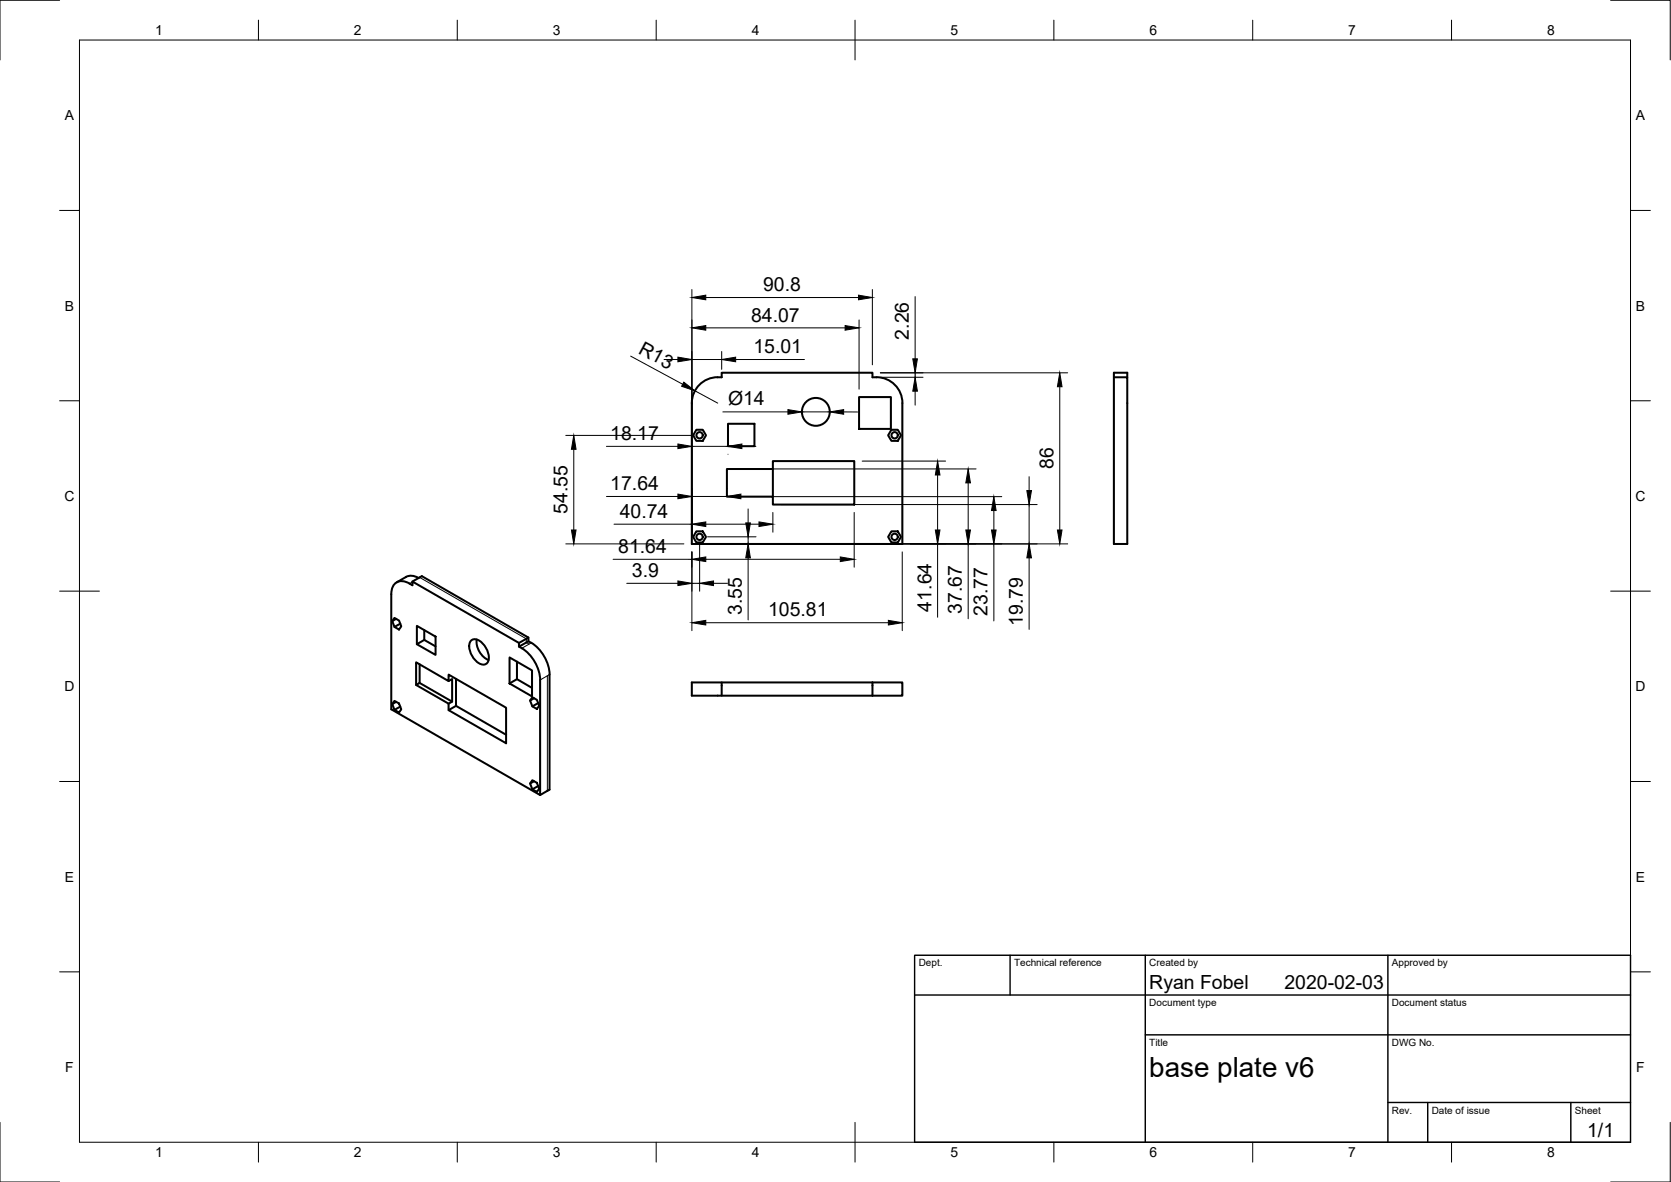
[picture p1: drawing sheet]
<svg xmlns="http://www.w3.org/2000/svg" width="420mm" height="297mm" viewBox="0 0 420 297" stroke-linecap="round" stroke-linejoin="round" font-family="sans-serif">
<!-- layer: Visible -->
<g fill="none" stroke="#000" stroke-width=".51">
<path d="M216 99.8h8v8h-8zM280.1 94.8h3.3v41.9h-3.3v-43h3.3v1.1M175.1 108h1.6l.8 1.4-.8 1.4h-1.6l-.8-1.4zM182.8 117.9h11.5v-2h20.5v10.9h-20.5v-2h-11.5zM183 106.5h6.7v5.6h-6.7zM194.3 117.9v6.9M224.1 108h1.6l.8 1.4-.8 1.4h-1.6l-.8-1.4zM226.9 101.3a6.6 6.6 0 0 0-7.5-6.5v-1.1h-37.9v1.1a6.6 6.6 0 0 0-7.6 6.5v35.4h53v-35.4M175.1 133.5h1.6l.8 1.4-.8 1.4h-1.6l-.8-1.4zM224.1 133.5h1.6l.8 1.4-.8 1.4h-1.6l-.8-1.4zM98.4 149.3v29l37.4 21.5 2.4-1.4v-28.9a10 10 0 0 0-5.3-8.4l-2.4 1.4a10 10 0 0 1 5.3 8.4M98.4 149.3a2.81 2.81 0 0 1 1.3-3 2.81 2.81 0 0 1 3.3 .4l.7 .4v-1l26.8 15.5v.9"/>
<path d="M99.2 155.3l1.1 .6 .6 1.5-.6 .8-1.1-.6-.6-1.5zM99.6 155.5l-1 .6M100.6 156.7l-1.4 .9M103.7 146.1l2.4-1.3 26.8 15.4v.9M104.8 157.3l4.7 2.7v4.6l-4.7-2.7zM105.3 145.2l-1.2-.4a2.64 2.64 0 0 0-2 .2l-2.4 1.4M106.7 158.4v2.4M99.2 176.1l1.1 .7 .6 1.5-.6 .8-1.1-.7-.6-1.5zM99.6 176.4l-1 .5M100.6 177.6l-1.4 .8M104.6 166.4l8.2 4.8v-1.7l14.5 8.3v9l-14.5-8.3v-1.7l-8.2-4.7zM104.8 161.9l1.9-1.1 2.8 1.6"/>
<path d="M105.5 166.9v4.7l-.9 .5M105.5 171.6l8.2 4.7M112.8 178.5l1.9-1.1 12.6 7.2M112.8 171.2l.9-.6v5.7l-.9 .5M114.7 170.6v6.8M118.5 160.9a2.28 2.28 0 0 1 3 1 4.6 4.6 0 0 1 1.2 4.5 1.72 1.72 0 0 1-2.8-.1 4.8 4.8 0 0 1-1.7-5zM119.9 160.7a5.1 5.1 0 0 0 2.9 5.2M128.1 165.2l5.7 3.3v6.5l-5.7-3.2zM130 166.3v4.4l-1.9 1.1M130 170.7l3.8 2.2M132.9 160.2l-2.4 1.4M133.9 175.2l1.1 .7 .6 1.5-.6 .8-1.1-.7-.6-1.4z"/>
<path d="M134.3 175.5l-1 .6M135.3 176.7l-1.4 .8M135.8 170.9v28.9M181.5 171.5v3.3M219.4 171.5h7.5v3.3h-7.5M219.4 171.5h-45.5v3.3h45.5M219.4 171.5v3.3M133.9 196.1l1.1 .6 .6 1.5-.6 .8-1.1-.6-.6-1.5zM134.3 196.3l-1 .6M135.3 197.5l-1.4 .9"/>
<circle cx="175.9" cy="109.4" r=".79"/>
<circle cx="205.1" cy="103.5" r="3.5"/>
<circle cx="224.9" cy="109.4" r=".79"/>
<circle cx="175.9" cy="134.9" r=".79"/>
<circle cx="224.9" cy="134.9" r=".79"/>
</g>
<!-- layer: Visible Narrow -->
<path d="M103.7 146.2l-.7 .5M105.5 145.1l26.8 15.4v1l.7 .4M133.6 161.6l-2.4 1.3M137.6 169.8v28.9M138.2 169.5l-2.4 1.4" fill="none" stroke="#000" stroke-width=".25"/>
<!-- layer: Border -->
<g fill="none" stroke="#000" stroke-width=".25">
<path d="M15 .1h-15v15M20 10.1h390v276.9h-390zM65 5.1v5M115 5.1v5M165 5.1v5M215 5.1v10M265 5.1v5M315 5.1v5M365 5.1v5M405 .1h15v15M15 52.9h5M410 52.9h5"/>
<path d="M15 100.7h5M410 100.7h5M15 148.6h10M405 148.6h10M15 196.4h5M410 196.4h5M15 244.2h5M410 244.2h5M0 282.1v14.9h15M65 287v5M115 287v5M165 287v5"/>
<path d="M215 282.1v9.9M265 287v5M315 287v5M365 287v5M420 282.1v14.9h-15"/>
</g>
<!-- layer: TitleBlock -->
<path d="M230 240.1h180v46.9h-180zM230 250h180M254 240.1v9.9M288 240.1v46.9M349 240.1v46.9M288 260.1h122M349 277.1h61M359 277.1v9.9M395 277.1v9.9" fill="none" stroke="#000" stroke-width=".36"/>
<!-- layer: Dimensions -->
<g fill="none" stroke="#000" stroke-width=".25">
<path d="M174 72.8v61.9M177.5 74.8h38.4M219.4 72.8v18.9M230.1 74.5v15.7M158.6 89.5l13.1 7.1M167 90.3h3.5M174 90.3h7.5M174.8 98.2l5.7 3.1M177.5 82.4h35M181.5 88.3v4.5M185 90.3h17.3M216 80.4v17.4"/>
<path d="M221.4 93.7h47.1M221.4 94.8h10.7M230.1 93.7v1.1M230.1 98.3v3.5M266.5 97.2v36M142.3 109.4h31.6M144.3 112.9v20.3M152.5 112.2h18M174 112.2h9M181.8 103.5h16.3M183 114.1v.1M184.8 117.8h60.6"/>
<path d="M186.5 112.2h3.6M201.6 103.5h7M212.1 103.5h3.5M216.8 115.9h21M235.8 119.4v13.8M258.8 119.8v3.5M142.3 136.7h29.7M152.5 124.8h18M154.4 131.7h19.6M174 138.7v19.8M174 124.8h8.8M175.9 136.9v11.7"/>
<path d="M176 136.7h92.5M177.5 131.7h13.3M177.9 134.9h12.2M182.8 122.8h.1M184.8 124.8h67.1M188.1 127.9v3.5M188.1 134.9v1.8M194.3 128.8v4.9M196.3 126.8h64.5M214.8 128.8v13.7M226.9 138.7v19.8M235.8 136.7v18.4"/>
<path d="M243.4 121.4v11.8M243.4 136.7v18.8M249.9 128.3v4.9M249.9 136.7v19.3M258.8 126.8v9.9M154.2 140.6h19.8M157.6 146.6h12.9M174 146.6h1.9M177.5 156.5h45.9M177.5 140.6h33.8M179.4 146.6h3.5M188.1 140.2v15.6"/>
<path d="M258.8 140.2v18"/>
</g>
<g fill="#000" stroke="#000" stroke-width=".25">
<path d="M174 74.8l3.5-.6v1.1zM215.9 74.2l3.5 .6-3.5 .5zM170.5 89.8l3.5 .5-3.5 .6zM171.9 96l2.9 2.2-3.4-1.1zM174 82.4l3.5-.6v1.2zM181.5 90.3l3.5-.5v1.1zM212.5 81.8l3.5 .6-3.5 .6zM230.1 94.8l.6 3.5h-1.2zM229.5 90.2h1.2l-.6 3.5zM266.5 93.7l.5 3.5h-1.1zM144.3 109.4l.5 3.5h-1.1zM170.5 111.6l3.5 .6-3.5 .5z"/>
<path d="M183 112.2l3.5-.6v1.1zM198.1 102.9l3.5 .6-3.5 .6zM208.6 103.5l3.5-.6v1.2zM235.8 115.9l.5 3.5h-1.1zM143.7 133.2h1.1l-.5 3.5zM170.5 124.2l3.5 .6-3.5 .5zM174 131.7l3.5-.5v1.1zM174 140.6l3.5-.6v1.1zM182.8 124.8l3.5-.6v1.1zM187.5 131.4h1.2l-.6 3.5zM190.8 131.2l3.5 .5-3.5 .6zM211.3 140l3.5 .6-3.5 .5z"/>
<path d="M235.2 133.2h1.1l-.5 3.5zM243.4 117.8l.6 3.6h-1.2zM242.8 133.2h1.2l-.6 3.5zM249.9 124.8l.6 3.5h-1.2zM249.3 133.2h1.2l-.6 3.5zM258.2 123.3h1.2l-.6 3.5zM265.9 133.2h1.1l-.5 3.5zM170.5 146l3.5 .6-3.5 .6zM174 156.5l3.5-.6v1.2zM175.9 146.6l3.5-.6v1.2zM188.1 136.7l.6 3.5h-1.2zM223.4 155.9l3.5 .6-3.5 .6z"/>
<path d="M258.8 136.7l.6 3.5h-1.2z"/>
</g>
<text font-size="7" x="289" y="270.6">base plate v6</text>
<g font-size="4.9">
<text x="191.9" y="73.2">90.8</text>
<text x="188.9" y="80.8">84.07</text>
<text x="160.3" y="88.7" transform="rotate(28 160.3 88.7)">R13</text>
<text x="189.4" y="88.8">15.01</text>
<text x="228.5" y="85.3" transform="rotate(-90 228.5 85.3)">2.26</text>
<text x="183" y="101.9">Ø14</text>
<text x="153.4" y="110.6">18.17</text>
<text x="264.9" y="117.9" transform="rotate(-90 264.9 117.9)">86</text>
<text x="153.5" y="123.2">17.64</text>
<text x="142.7" y="129.2" transform="rotate(-90 142.7 129.2)">54.55</text>
<text x="155.8" y="130.2">40.74</text>
<text x="155.4" y="139">81.64</text>
<text x="158.9" y="145">3.9</text>
<text x="186.5" y="154.5" transform="rotate(-90 186.5 154.5)">3.55</text>
<text x="193.1" y="154.9">105.81</text>
<text x="234.2" y="153.7" transform="rotate(-90 234.2 153.7)">41.64</text>
<text x="241.9" y="154.2" transform="rotate(-90 241.9 154.2)">37.67</text>
<text x="248.3" y="154.7" transform="rotate(-90 248.3 154.7)">23.77</text>
<text x="257.2" y="157.2" transform="rotate(-90 257.2 157.2)">19.79</text>
<text x="289" y="248.5">Ryan Fobel</text>
<text x="323" y="248.5">2020-02-03</text>
<text x="399.1" y="285.7">1/1</text>
</g>
<g font-size="3.5">
<text x="39" y="8.8">1</text>
<text x="89" y="8.8">2</text>
<text x="139" y="8.8">3</text>
<text x="189" y="8.8">4</text>
<text x="239" y="8.8">5</text>
<text x="289" y="8.8">6</text>
<text x="339" y="8.8">7</text>
<text x="389" y="8.8">8</text>
<text x="16.3" y="30.2">A</text>
<text x="411.3" y="30.2">A</text>
<text x="16.3" y="78">B</text>
<text x="411.3" y="78">B</text>
<text x="16.2" y="125.9">C</text>
<text x="411.2" y="125.9">C</text>
<text x="16.2" y="173.7">D</text>
<text x="411.2" y="173.7">D</text>
<text x="16.3" y="221.6">E</text>
<text x="411.3" y="221.6">E</text>
<text x="16.4" y="269.4">F</text>
<text x="411.4" y="269.4">F</text>
<text x="39" y="290.8">1</text>
<text x="89" y="290.8">2</text>
<text x="139" y="290.8">3</text>
<text x="189" y="290.8">4</text>
<text x="239" y="290.8">5</text>
<text x="289" y="290.8">6</text>
<text x="339" y="290.8">7</text>
<text x="389" y="290.8">8</text>
</g>
<g font-size="2.5">
<text x="231" y="242.9">Dept.</text>
<text x="255" y="242.9">Technical reference</text>
<text x="289" y="242.9">Created by</text>
<text x="350" y="242.9">Approved by</text>
<text x="289" y="252.8">Document type</text>
<text x="350" y="252.8">Document status</text>
<text x="289" y="262.9">Title</text>
<text x="350" y="262.9">DWG No.</text>
<text x="350" y="279.9">Rev.</text>
<text x="360" y="279.9">Date of issue</text>
<text x="396" y="279.9">Sheet</text>
</g>
</svg>
